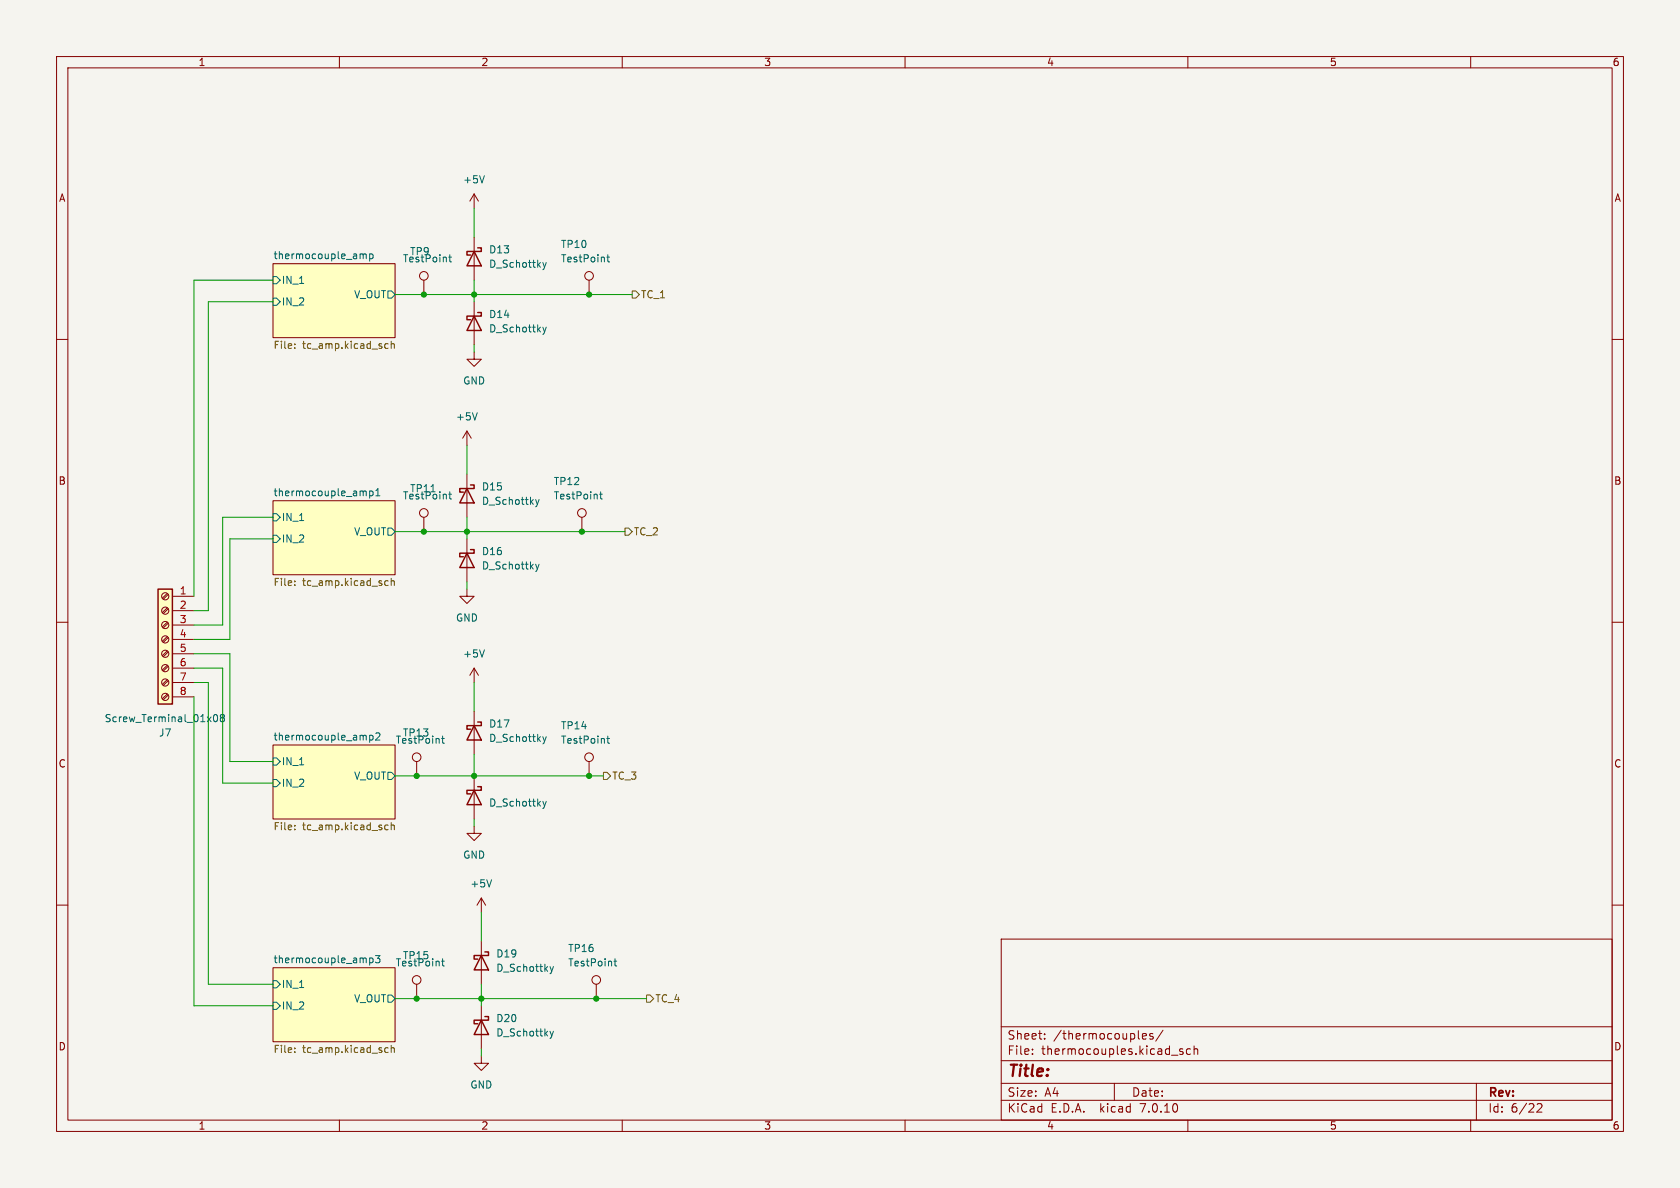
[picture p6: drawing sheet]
<svg xmlns="http://www.w3.org/2000/svg" width="297mm" height="210mm" viewBox="0 0 297 210" stroke-linecap="round" stroke-linejoin="round" font-family="sans-serif">
<path d="M0 0h297v210h-297z" fill="#f5f4ef" stroke="#f5f4ef" stroke-width=".18"/>
<g fill="none" stroke="#840000" stroke-width=".18">
<path d="M10 10h277v190h-277zM12 12h273v186h-273zM60 10v2M110 10v2M160 10v2M210 10v2M260 10v2M83.8 34.3v2.5M83.8 34.3l-.7 1.3M83.8 34.3l.8 1.3M10 60h2M48.3 46.6h21.5v13.1h-21.5z"/>
<path d="M74.9 49.5v2.6M83.8 41.9v7.6M83.8 53.3v7.7M104.1 49.5v2.6M285 60h2M82.5 76.2l-.7 1.3M82.5 76.2v2.5M82.5 76.2l.8 1.3M83.8 62.2v1.3h1.3l-1.3 1.3-1.3-1.3h1.3M48.3 88.5h21.5v13.1h-21.5zM74.9 91.4v2.6M82.5 83.8v7.6"/>
<path d="M82.5 95.3v7.6M102.9 91.4v2.6M10 110h2M29.6 117.6l-.9 .8M29.6 115.1l-.9 .8M29.6 112.5l-.9 .9M29.6 110l-.9 .8M29.6 107.4l-.9 .9M29.6 104.9l-.9 .8M29.7 117.8l-.8 .8M29.7 115.2l-.8 .9M29.7 112.7l-.8 .8"/>
<path d="M29.7 110.2l-.8 .8M29.7 107.6l-.8 .9M29.7 105.1l-.8 .8M30.5 105.4h3.8M30.5 108h3.8M30.5 110.5h3.8M30.5 113h3.8M30.5 115.6h3.8M30.5 118.1h3.8M82.5 104.1v1.3h1.3l-1.3 1.3-1.2-1.3h1.2M83.8 118.1v2.6M83.8 118.1l-.7 1.3"/>
<path d="M83.8 118.1l.8 1.3M285 110h2M29.6 122.7l-.9 .8M29.6 120.1l-.9 .9M29.7 122.9l-.8 .8M29.7 120.3l-.8 .9M30.5 120.7h3.8M30.5 123.2h3.8M48.3 131.7h21.5v13.1h-21.5zM73.7 134.6v2.6M83.8 125.7v7.7M83.8 137.2v7.6"/>
<path d="M104.1 134.6v2.6M10 160h2M83.8 146.1v1.2h1.3l-1.3 1.3-1.3-1.3h1.3M85.1 158.8l-.8 1.2M85.1 158.8v2.5M85.1 158.8l.8 1.2M285 160h2M48.3 171.1h21.5v13.1h-21.5zM73.7 174v2.5M85.1 166.4v7.6M85.1 177.8v7.6M105.4 174v2.5"/>
<path d="M177 166h108v32h-108zM60 198v2M85.1 186.7v1.3h1.3l-1.3 1.2-1.3-1.2h1.3M110 198v2M160 198v2M177 194.5h108M177 191.5h108M177 187.5h108M177 181.5h108M182.5 186.3v.1M182.5 185.5v.1M184.7 183.6v.1"/>
<path d="M184.7 182.8v.1M197 191.5v3M202 183.2l.7-.1-.1-.3-.4-.1-.2 .2v.7h.6M203.8 182.8l-.3-.1-.3 .2 .1 .2 .5 .2v.3h-.6M205.6 182.1l-1.3 2M209.1 185.5l-.4-.1-.2 .2 .1 .2 .5 .2v.3h-.6M210 198v2M210.5 185.5l-.5-.1-.3 .3v.4l.2 .2h.6M211.1 185.5l.2-.1 .4 .1v.9M211.1 184.9v1.5M260 198v2M261 191.5v6.5"/>
<path d="M271.7 195.2l.6-.1 .2 .1 .1 .3-.9 1.1h.9"/>
<circle cx="74.9" cy="48.8" r=".76"/>
<circle cx="104.1" cy="48.8" r=".76"/>
<circle cx="74.9" cy="90.7" r=".76"/>
<circle cx="102.9" cy="90.7" r=".76"/>
<circle cx="29.2" cy="107.9" r=".63"/>
<circle cx="29.2" cy="105.4" r=".63"/>
<circle cx="29.2" cy="113" r=".63"/>
<circle cx="29.2" cy="110.5" r=".63"/>
<circle cx="29.2" cy="118.1" r=".63"/>
<circle cx="29.2" cy="115.6" r=".63"/>
<circle cx="29.2" cy="123.2" r=".63"/>
<circle cx="29.2" cy="120.6" r=".63"/>
<circle cx="73.7" cy="133.9" r=".76"/>
<circle cx="104.1" cy="133.9" r=".76"/>
<circle cx="73.7" cy="173.2" r=".76"/>
<circle cx="105.4" cy="173.2" r=".76"/>
</g>
<g fill="#ffffc2" stroke="#ffffc2" stroke-width=".18">
<path d="M48.3 88.5h21.5v13.1h-21.5z"/>
<path d="M48.3 46.6h21.5v13.1h-21.5z"/>
<path d="M48.3 131.7h21.5v13.1h-21.5z"/>
<path d="M48.3 171.1h21.5v13.1h-21.5z"/>
<path d="M27.9 104.1h2.6v20.4h-2.6z"/>
</g>
<g fill="none" stroke="#006464" stroke-width=".18">
<path d="M85.6 31.1l-.4 1.2M48.3 48.9h.6l.6 .6-.6 .7h-.6zM48.3 52.7h.6l.6 .6-.6 .7h-.6zM63.8 44.9l.4 .2M64.2 45.1l.2-.2h.3v.8M64.2 45.1v.6M65.4 44.9v1.3M65.4 44.9h.3l.3 .2-.2 .6h-.4M68.6 51.4h.6l.6 .7-.6 .6h-.6zM79.3 45.5h.5M79.5 45v1.1l.3 .2M96 57.8l.3 .9"/>
<path d="M96 46.4l.3 .9M96.3 58.7l-.3 .4M96.3 47.3l-.3 .4M96.6 57.8l-.3 .9M96.6 46.4l-.3 .9M107.3 45.5h.5M107.5 45v1.1l.3 .2M84.4 73l-.5 1.2M48.3 90.8h.6l.6 .6-.6 .7h-.6zM48.3 94.6h.6l.6 .7-.6 .6h-.6zM64.6 86.8l.1 .2v.6M65.4 86.8v1.3"/>
<path d="M65.4 86.9l.3-.1 .3 .2-.2 .6h-.4M66.4 87.6h.8M66.4 86.7l.4-.3v1.2M68.6 93.3h.6l.6 .7-.6 .6h-.6zM79.3 87.4h.5M79.5 86.9v1.1l.3 .2M94.7 88.3l.3 .9M94.7 99.7l.3 .9M95 89.2l-.3 .4M95.3 88.3l-.3 .9M95.3 99.7l-.3 .9M106 87.4h.5"/>
<path d="M106.2 86.9v1.1l.3 .2M85.6 114.9l-.4 1.2M95 100.6l-.3 .4M37.9 126.4l.1-.1a.68 .68 0 0 1 .5 .6 .68 .68 0 0 1-.5 .7 .84 .84 0 0 1-.1-1.2zM39.2 126.9l-.3-.3 .3-.3h.2l.3 .3-.3 .3M39.2 126.9l-.3 .2 .1 .4 .2 .1 .4-.1 .1-.2v-.2l-.3-.2M39.2 126.9h.2M48.3 134h.6l.6 .6-.6 .7h-.6zM48.3 137.8h.6l.6 .6-.6 .7h-.6zM65.4 130v1.2M65.4 130h.3l.3 .2-.2 .6h-.4M66.4 129.7l.5-.1 .3 .3-.8 .9h.8"/>
<path d="M68.6 136.5h.6l.6 .7-.6 .6h-.6zM78.1 130.5h.4M78.2 130.1v1.1l.3 .2M96 130.2l.3 .9M96.3 131.1l-.3 .4M96.6 130.2l-.3 .9M107.3 130.5h.5M107.5 130.1v1.1l.3 .2M86.9 155.5l-.4 1.3M96 141.7l.3 .8M96.3 142.5l-.3 .4M96.6 141.7l-.3 .8"/>
<path d="M48.3 173.4h.6l.6 .6-.6 .6h-.6zM48.3 177.2h.6l.6 .6-.6 .6h-.6zM65.4 169.3v1.3M65.4 169.4l.3-.1 .3 .3-.2 .5h-.4M66.4 168.9h.8l-.5 .5 .4 .1v.6l-.2 .1-.5-.1M68.6 175.9h.6l.6 .6-.6 .7h-.6zM78.1 169.9h.4M78.2 169.5v1.1l.3 .2M97.2 170.9l.3 .8M97.5 171.7l-.3 .4M97.8 170.9l-.3 .8M108.5 169.9h.5"/>
<path d="M108.7 169.5v1.1l.3 .2M97.2 182.3l.3 .8M97.5 183.1l-.3 .5M97.8 182.3l-.3 .8"/>
</g>
<g fill="none" stroke="#725600" stroke-width=".18">
<path d="M111.8 51.4h.6l.6 .7-.6 .6h-.6zM52.1 60.8v.1M52.1 61.5v.1M68.1 61.5h.5M68.1 60.8h.5M69.2 60.3v1.3M69.2 60.9l.1-.1h.3l.1 .8M110.5 93.3h.6l.7 .7-.7 .6h-.6zM52.1 103.4v.1M52.1 102.7v.1M68.1 103.4h.5M68.1 102.7h.5"/>
<path d="M69.2 102.8l.1-.1h.3l.1 .8M69.2 102.2v1.3M106.7 136.5h.6l.6 .7-.6 .6h-.6zM52.1 145.9v.1M52.1 146.6v.1M68.1 146.6h.5M68.1 145.9h.5M69.2 145.4v1.3M69.2 146l.1-.2 .3 .1 .1 .8M114.3 175.9h.6l.7 .6-.7 .7h-.6zM52.1 185.3v.1M52.1 185.9v.2"/>
<path d="M68.1 186h.5M68.1 185.3h.5M69.2 184.8v1.3M69.2 185.3l.1-.1 .3 .1 .1 .8"/>
</g>
<g fill="none" stroke="#840000" stroke-width=".25">
<path d="M83.8 55.9l1.3 2.5h-2.6zM83.8 44.5l1.3 2.5h-2.6zM84.5 55.2h.6v.7h-2.6v.6h.7M84.5 43.8h.6v.7h-2.6v.6h.7M82.5 86.4l1.3 2.5h-2.5zM82.5 97.8l1.3 2.5h-2.5zM83.2 85.7h.6v.7h-2.5v.6h.6M83.2 97.2h.6v.6h-2.5v.6h.6M27.9 104.1h2.6v20.4h-2.6zM83.8 139.7l1.3 2.5h-2.6zM83.8 128.3l1.3 2.5h-2.6zM84.5 139.1h.6v.6h-2.6v.6h.7"/>
<path d="M84.5 127.6h.6v.7h-2.6v.6h.7M85.1 168.9l1.3 2.6h-2.6zM85.7 168.3h.7v.6h-2.6v.6h.7M85.7 179.7h.7v.6h-2.6v.7h.7M85.1 180.3l1.3 2.6h-2.6z"/>
</g>
<g fill="none" stroke="#009600" stroke-width=".18">
<path d="M83.8 36.8v5.1M48.3 53.3h-11.5v54.7h-2.5M48.3 49.5h-14v55.9M69.8 52.1h42M83.8 49.5v3.8M82.5 78.7v5.1M83.8 61v1.2M48.3 95.3h-7.7v17.7h-6.3M48.3 91.4h-8.9v19.1h-5.1M69.8 94h40.7M82.5 91.4v3.9M34.3 118.1h5.1v20.3h8.9"/>
<path d="M34.3 115.6h6.3v19h7.7M82.5 102.9v1.2M34.3 120.7h2.5v53.3h11.5M34.3 123.2v54.6h14M69.8 137.2h36.9M83.8 120.7v5M83.8 133.4v3.8M83.8 144.8v1.3M69.8 176.5h44.5M85.1 161.3v5.1M85.1 174v3.8M85.1 185.4v1.3"/>
</g>
<g fill="#009600" stroke="#009600" stroke-width=".18">
<circle cx="104.1" cy="52.1" r=".46"/>
<circle cx="74.9" cy="94" r=".46"/>
<circle cx="102.9" cy="94" r=".46"/>
<circle cx="82.5" cy="94" r=".46"/>
<circle cx="74.9" cy="52.1" r=".46"/>
<circle cx="83.8" cy="52.1" r=".46"/>
<circle cx="85.1" cy="176.5" r=".46"/>
<circle cx="73.7" cy="137.2" r=".46"/>
<circle cx="73.7" cy="176.5" r=".46"/>
<circle cx="83.8" cy="137.2" r=".46"/>
<circle cx="104.1" cy="137.2" r=".46"/>
<circle cx="105.4" cy="176.5" r=".46"/>
</g>
<text font-size="2.8" fill="#840000" x="178" y="190.9">Title:</text>
<g font-size="2.1" fill="#840000">
<text x="178" y="184">Sheet:</text>
<text x="186.2" y="184">/thermocouples/</text>
<text x="178" y="186.7">File:</text>
<text x="184.1" y="186.7">thermocouples.kicad_sch</text>
<text x="178" y="196.9">KiCad</text>
<text x="178" y="194.1">Size:</text>
<text x="184.7" y="194.1">A4</text>
<text x="185.7" y="196.9">E.D.A.</text>
<text x="194.6" y="196.9">kicad</text>
<text x="200" y="194.1">Date:</text>
<text x="201.8" y="196.9">7.0.10</text>
<text x="263" y="194.3">Rev:</text>
<text x="263" y="196.9">Id:</text>
<text x="267.1" y="196.9">6/22</text>
</g>
<g font-size="1.8" fill="#840000">
<text x="35" y="11.9">1</text>
<text x="85" y="11.9">2</text>
<text x="135" y="11.9">3</text>
<text x="185" y="11.9">4</text>
<text x="235" y="11.9">5</text>
<text x="285" y="11.9">6</text>
<text x="10.3" y="35.9">A</text>
<text x="285.3" y="35.9">A</text>
<text x="10.3" y="85.9">B</text>
<text x="285.3" y="85.9">B</text>
<text x="10.3" y="135.9">C</text>
<text x="285.3" y="135.9">C</text>
<text x="10.3" y="185.9">D</text>
<text x="285.3" y="185.9">D</text>
<text x="35" y="199.9">1</text>
<text x="85" y="199.9">2</text>
<text x="135" y="199.9">3</text>
<text x="185" y="199.9">4</text>
<text x="235" y="199.9">5</text>
<text x="285" y="199.9">6</text>
</g>
<g font-size="1.8" fill="#006464">
<text x="81.8" y="32.6">+5V</text>
<text x="48.3" y="45.9">thermocouple_amp</text>
<text x="71.1" y="46.6">TestPoint</text>
<text x="72.4" y="45.3">TP9</text>
<text x="86.4" y="45">D13</text>
<text x="86.4" y="47.5">D_Schottky</text>
<text x="99.1" y="46.6">TestPoint</text>
<text x="99.1" y="44">TP10</text>
<text x="49.7" y="50.4">IN_1</text>
<text x="62.5" y="52.9">V_OUT</text>
<text x="49.7" y="54.2">IN_2</text>
<text x="86.4" y="56.4">D14</text>
<text x="86.4" y="59">D_Schottky</text>
<text x="81.8" y="68.2">GND</text>
<text x="80.5" y="74.5">+5V</text>
<text x="48.3" y="87.8">thermocouple_amp1</text>
<text x="71.1" y="88.5">TestPoint</text>
<text x="72.4" y="87.2">TP11</text>
<text x="85.1" y="86.9">D15</text>
<text x="85.1" y="89.4">D_Schottky</text>
<text x="97.8" y="88.5">TestPoint</text>
<text x="97.8" y="86">TP12</text>
<text x="49.7" y="92.3">IN_1</text>
<text x="62.5" y="94.8">V_OUT</text>
<text x="49.7" y="96.1">IN_2</text>
<text x="85.1" y="98.3">D16</text>
<text x="85.1" y="100.9">D_Schottky</text>
<text x="80.5" y="110.1">GND</text>
<text x="81.8" y="116.4">+5V</text>
<text x="18.4" y="127.9">Screw_Terminal_01x08</text>
<text x="28" y="130.4">J7</text>
<text x="48.3" y="131">thermocouple_amp2</text>
<text x="69.9" y="131.7">TestPoint</text>
<text x="71.1" y="130.4">TP13</text>
<text x="86.4" y="128.8">D17</text>
<text x="86.4" y="131.4">D_Schottky</text>
<text x="99.1" y="131.7">TestPoint</text>
<text x="99.1" y="129.1">TP14</text>
<text x="49.7" y="135.5">IN_1</text>
<text x="49.7" y="139.3">IN_2</text>
<text x="62.5" y="138">V_OUT</text>
<text x="86.4" y="142.8">D_Schottky</text>
<text x="81.8" y="152">GND</text>
<text x="83.1" y="157.1">+5V</text>
<text x="48.3" y="170.4">thermocouple_amp3</text>
<text x="69.9" y="171">TestPoint</text>
<text x="71.1" y="169.8">TP15</text>
<text x="87.6" y="169.5">D19</text>
<text x="87.6" y="172">D_Schottky</text>
<text x="100.3" y="171">TestPoint</text>
<text x="100.3" y="168.5">TP16</text>
<text x="49.7" y="174.9">IN_1</text>
<text x="49.7" y="178.7">IN_2</text>
<text x="62.5" y="177.4">V_OUT</text>
<text x="87.6" y="180.9">D20</text>
<text x="87.6" y="183.4">D_Schottky</text>
<text x="83.1" y="192.6">GND</text>
</g>
<g font-size="1.8" fill="#725600">
<text x="113.2" y="52.9">TC_1</text>
<text x="48.3" y="62">File:</text>
<text x="53.5" y="62">tc_amp.kicad_sch</text>
<text x="112" y="94.8">TC_2</text>
<text x="48.3" y="103.9">File:</text>
<text x="53.5" y="103.9">tc_amp.kicad_sch</text>
<text x="108.1" y="138">TC_3</text>
<text x="48.3" y="147.1">File:</text>
<text x="53.5" y="147.1">tc_amp.kicad_sch</text>
<text x="115.8" y="177.4">TC_4</text>
<text x="48.3" y="186.5">File:</text>
<text x="53.5" y="186.5">tc_amp.kicad_sch</text>
</g>
<g font-size="1.8" fill="#a90000">
<text x="31.7" y="105.2">1</text>
<text x="31.7" y="107.7">2</text>
<text x="31.7" y="110.2">3</text>
<text x="31.7" y="112.8">4</text>
<text x="31.7" y="115.3">5</text>
<text x="31.7" y="117.9">6</text>
<text x="31.7" y="120.4">7</text>
<text x="31.7" y="122.9">8</text>
</g>
</svg>
